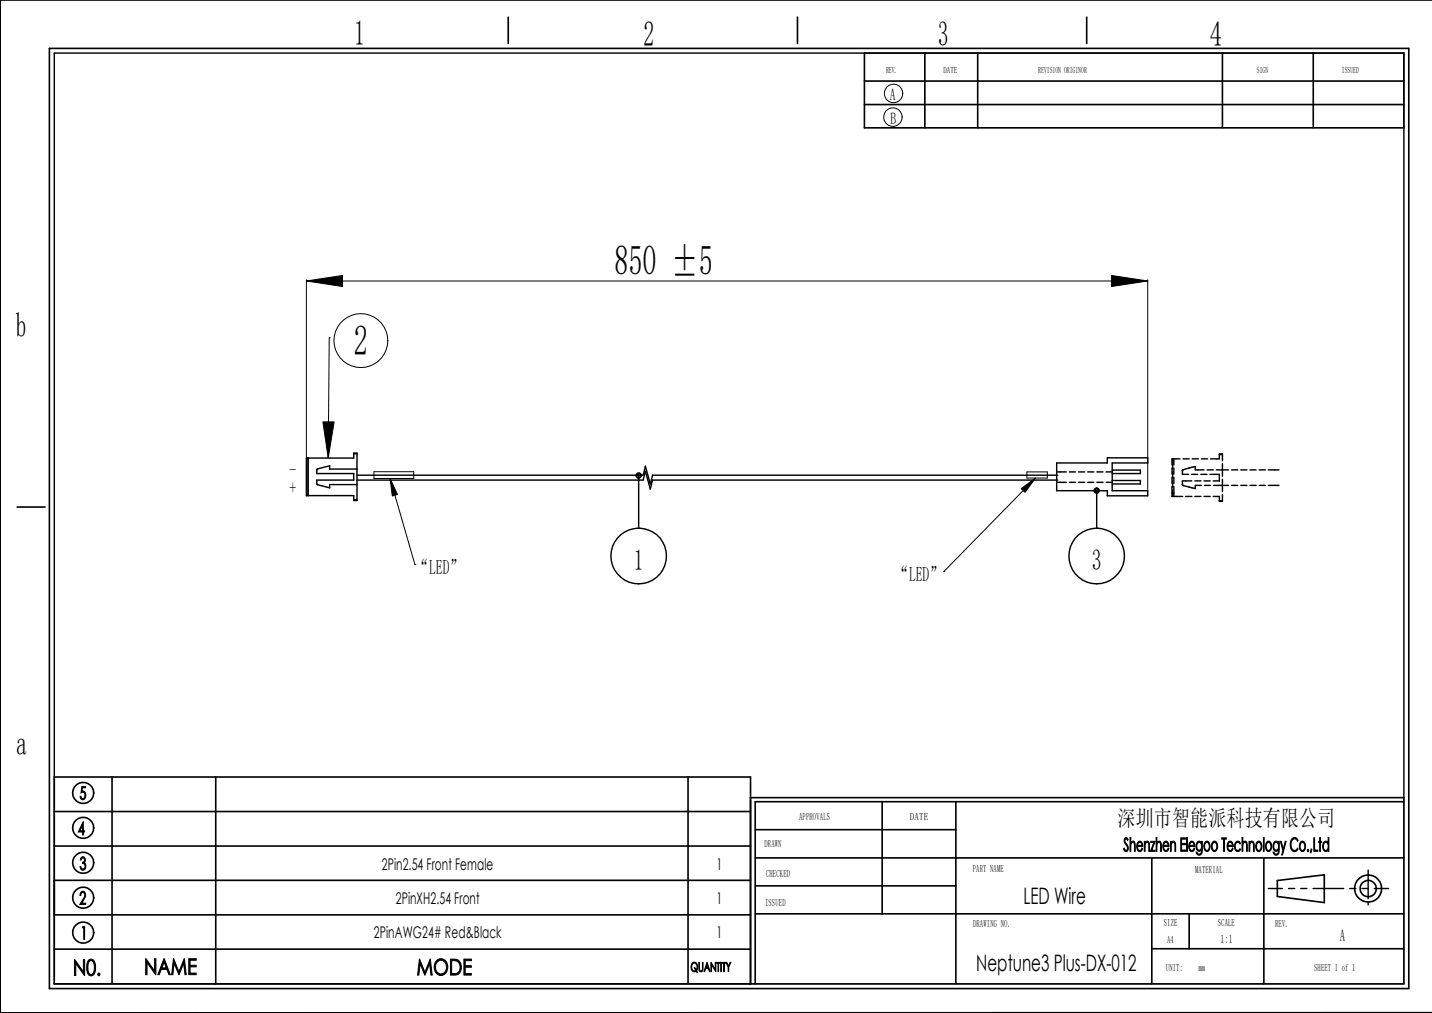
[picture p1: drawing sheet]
<svg xmlns="http://www.w3.org/2000/svg" width="297mm" height="210mm" viewBox="0 0 297 210" stroke-linecap="round" stroke-linejoin="round" font-family="sans-serif">
<g fill="none" stroke="#000" stroke-width=".3">
<path d="M11.3 11h279.9v193h-279.9zM63.5 95h9.9v-1.1h.6v9.9h-.6v-1.1h-9.9zM63.7 95v7.7M63.9 95v7.7M73.4 94.1h.6M74 97.2h-5.6v-.6l-2.6 .6-.1 .2v.8h7.7v1.3h-7.7v.8l.2 .2 2.5 .6v-.6h5.6M74 98.5h59.4l.5-1.9 1 3.7 .4-1.8h84.1M74 99.5h59.4l.5-1.8 1 3.7 .4-1.9h84.1M132.5 98.6v10.9M132.6 98.1l-.6 .6M132.9 98.3l-.7 .7M133 98.7l-.4 .4"/>
<path d="M219.2 97.8h1.9M219.2 100h1.9M219.2 96h10.5v-1.1h8.3v1.1h-7.3v5.7h7.3v1.1h-8.3v-1.1h-10.5zM221.8 97.8h1.3M221.8 100h1.3M223.7 97.8h1.3M223.7 100h1.3M225.6 97.8h1.3M225.6 100h1.3M227.5 97.8h1.3M227.5 100h1.3M229.4 97.8h1.3"/>
<path d="M229.4 100h1.3M230.7 97.5h5.8v.7h-5.8M230.7 99.6h5.8v.7h-5.8M243.1 97v1.3M243.1 98.9v1.3M243.2 95.1v2.1M243.2 97.8v1.3M243.2 99.7v1.3M243.5 95.1v1.3M243.5 97v1.3M243.5 98.9v1.3M244.7 95.1h-1.6v1.3"/>
<path d="M245.4 95.1h1.2M247.1 98.3h1.3M247.2 99.7h-2v.8l2.7 .8M247.3 95.1h1.2M247.8 99.7h1.3M249 98.3h1.3M249.2 95.1h1.2M249.7 97.4h-1.8v-.7l-2.7 .8v.8h1.3M249.7 99.7h1.3M250.4 97.4h1.2M251 98.3h1.9v1.4h-1.3M251.1 95.1h1.8v-1h.6v1.4"/>
<path d="M252.3 97.4h2.5M252.9 94.2h.6M253.5 96.1v2.6M253.5 99.4v2.5M255.4 97.4h1.3M257.3 97.4h1.3M259.2 97.4h1.3M261.2 97.4h1.2M263.1 97.4h2.2M73.4 103.6h.6M227.5 101.7v7.8M227.5 101.2l-.6 .6"/>
<path d="M227.8 101.3l-.7 .8M228 101.6l-.6 .6M243.1 100.8v2.1h2.2M243.2 101.6v1.3M243.5 100.8v2.1M245.3 100.6h.1M245.9 102.9h1.3M247.8 102.9h1.3M249.2 100.6h-1.3v.7M249.7 102.9h1.3M249.8 100.6h1.3M251.7 100.6h3.1"/>
<path d="M252.9 103.8h.6M253.5 102.5v1.4h-.6v-1h-1.3M255.4 100.6h1.3M257.3 100.6h1.3M259.2 100.6h1.3M261.2 100.6h1.2M263.1 100.6h2.2M263.1 184.2h2.9M267.3 184.2h1.2M269.8 184.2h1.3M272.3 184.2h6.4M280 184.2h1.2"/>
<path d="M282.5 184.2h1.3M283.8 180.4v5.9M283.8 187.2v.4M285 184.2h3"/>
<circle cx="132.5" cy="98.6" r=".54"/>
<circle cx="132.5" cy="115.3" r="5.8"/>
<circle cx="227.4" cy="101.7" r=".52"/>
<circle cx="227.5" cy="115.3" r="5.8"/>
</g>
<g fill="none" stroke="#000" stroke-width=".21">
<path d="M63.5 58.3l7.5-1.2v2.3zM63.5 58v36.7M63.5 58.3h174.5M230.5 57.1l7.5 1.2-7.5 1.1zM238 58v43.5M68.3 70h.1M68.3 70l-.2 25M67 87.5h2.3l-1.2 7.5zM77.6 97.8h8.2v1.4h-8.2zM80.9 99.2l1.5 3.3-1 .3zM80.9 99.2l5.2 17.9M213 97.8h4.2v1.3h-4.2z"/>
<path d="M214.8 99.1l-19.1 19.4M86.1 117.1h.1M195.7 118.5h.1M211.8 101.3l3-2.2-2.2 3zM291.2 165.4v38.6h-135.5"/>
<circle cx="185.3" cy="19.4" r="1.93"/>
<circle cx="185.2" cy="24.3" r="1.93"/>
<circle cx="74.9" cy="70.6" r="5.6"/>
</g>
<g fill="none" stroke="#000" stroke-width=".34">
<path d="M10.2 10h282v194.9h-282zM105.4 3.6v5.4M165.4 3.6v5.4M179.3 16.8h111.9M179.3 11v15.5h111.9M191.8 11v15.5M202.8 11v15.5M225.4 3.6v5.4M253.5 11v15.5M272.4 11v15.5M297 0h-297v210l297-.1M179.3 21.7h111.9"/>
<path d="M3.6 105.1h5.8M11.3 161.1h144.4v42.9h-144.4zM11.3 168.2h144.4M11.3 175.4h144.4M23.2 161.1v42.9M44.7 161.1v42.9M142.7 161.1v42.9M155.7 165.4h135.5M156.6 172h41.6M156.6 177.8h134.6M183 166.2v23.2M198.2 166.2v37.8"/>
<path d="M238.9 177.8v26.2M262.1 177.8v26.2M291.2 166.2h-134.6v37.8M11.3 182.5h144.4M11.3 189.7h144.4M11.3 196.8h144.4M156.6 183.6h41.6M156.6 189.4h134.6M238.9 196.7h52.3M246.6 189.4v7.3M264.9 182.5l9.8-1.1v5.7l-9.8-1.3z"/>
<circle cx="17.2" cy="171.6" r="2.18"/>
<circle cx="17.2" cy="178.9" r="2.18"/>
<circle cx="17.2" cy="164.4" r="2.18"/>
<circle cx="17.2" cy="186.1" r="2.18"/>
<circle cx="17.2" cy="193.3" r="2.18"/>
<circle cx="283.8" cy="184.2" r="2.8"/>
<circle cx="283.8" cy="184.2" r="1.69"/>
</g>
<path d="M63.5 58.3l7.5-1.2v2.3zM230.5 57.1l7.5 1.2-7.5 1.1zM67 87.5h2.3l-1.2 7.5zM80.9 99.2l1.5 3.3-1 .3zM211.8 101.3l3-2.2-2.2 3z" fill="#000"/>
<g font-size="8.7">
<text x="127.4" y="57">850 ±5</text>
<text x="73.4" y="73.6">2</text>
</g>
<g font-size="7.2">
<text x="73.4" y="9.2">1</text>
<text x="133.4" y="9.5">2</text>
<text x="194.5" y="9.5">3</text>
<text x="251" y="9.6">4</text>
<text x="3.3" y="69.8">b</text>
<text x="3.3" y="156.6">a</text>
</g>
<g font-size="6.1">
<text x="131.4" y="118.1">1</text>
<text x="226.4" y="118.1">3</text>
</g>
<g font-size="4.7">
<text x="231.8" y="171.3">深圳市智能派科技有限公司</text>
<text x="212.3" y="187.3">LED Wire</text>
<text x="202.5" y="201.4">Neptune3 Plus-DX-012</text>
</g>
<g font-size="4.6">
<text x="15.1" y="202.2">N0.</text>
<text x="29.9" y="202.1">NAME</text>
<text x="86.4" y="202.1">MODE</text>
</g>
<g font-size="4.2">
<text x="60.1" y="99">-</text>
<text x="60" y="102.7">+</text>
<text x="86.2" y="119">“LED”</text>
<text x="185.7" y="120.4">“LED”</text>
</g>
<text font-size="3.9" x="233" y="176.5">Shenzhen Elegoo Technology Co.,Ltd</text>
<g font-size="3.7">
<text x="16.5" y="165.7">5</text>
<text x="16.2" y="173.1">4</text>
<text x="16.5" y="180.3">3</text>
<text x="16.5" y="187.5">2</text>
<text x="16.7" y="194.7">1</text>
</g>
<g font-size="3.4">
<text x="184.5" y="20.8">A</text>
<text x="184.7" y="25.7">B</text>
<text x="277.9" y="195.1">A</text>
</g>
<g font-size="3.3">
<text x="79.2" y="180.3">2Pin2.54 Front Female</text>
<text x="148.6" y="180.3">1</text>
<text x="82.1" y="187.4">2PinXH2.54 Front</text>
<text x="148.6" y="187.4">1</text>
<text x="77.6" y="194.5">2PinAWG24# Red&amp;Black</text>
<text x="148.6" y="194.5">1</text>
</g>
<text font-size="2.7" x="143.2" y="201.4">QUANTITY</text>
<text font-size="2.5" x="253.2" y="195.6">1:1</text>
<g font-size="2.1">
<text x="165.7" y="170.1">APPROVALS</text>
<text x="188.7" y="170.1">DATE</text>
<text x="158.5" y="175.7">DRAWN</text>
<text x="158.9" y="181.7">CHECKED</text>
<text x="201.8" y="180.8">PART NAME</text>
<text x="247.9" y="181.1">MATERIAL</text>
<text x="158.7" y="187.7">ISSUED</text>
<text x="201.8" y="192.2">DRAWING NO.</text>
<text x="241.4" y="192.1">SIZE</text>
<text x="242.1" y="195.5">A4</text>
<text x="252.6" y="192.1">SCALE</text>
<text x="264.5" y="192.1">REV.</text>
<text x="241.8" y="201.2">UNIT:</text>
<text x="248.5" y="201.2">mm</text>
<text x="272.5" y="201.3">SHEET 1 of 1</text>
</g>
<g font-size="1.8">
<text x="183.8" y="15.1">REV.</text>
<text x="195.7" y="15.1">DATE</text>
<text x="215.3" y="15.1">REVISION ORIGINOR</text>
<text x="260.7" y="15.1">SIGN</text>
<text x="278.3" y="15.1">ISSUED</text>
</g>
</svg>
